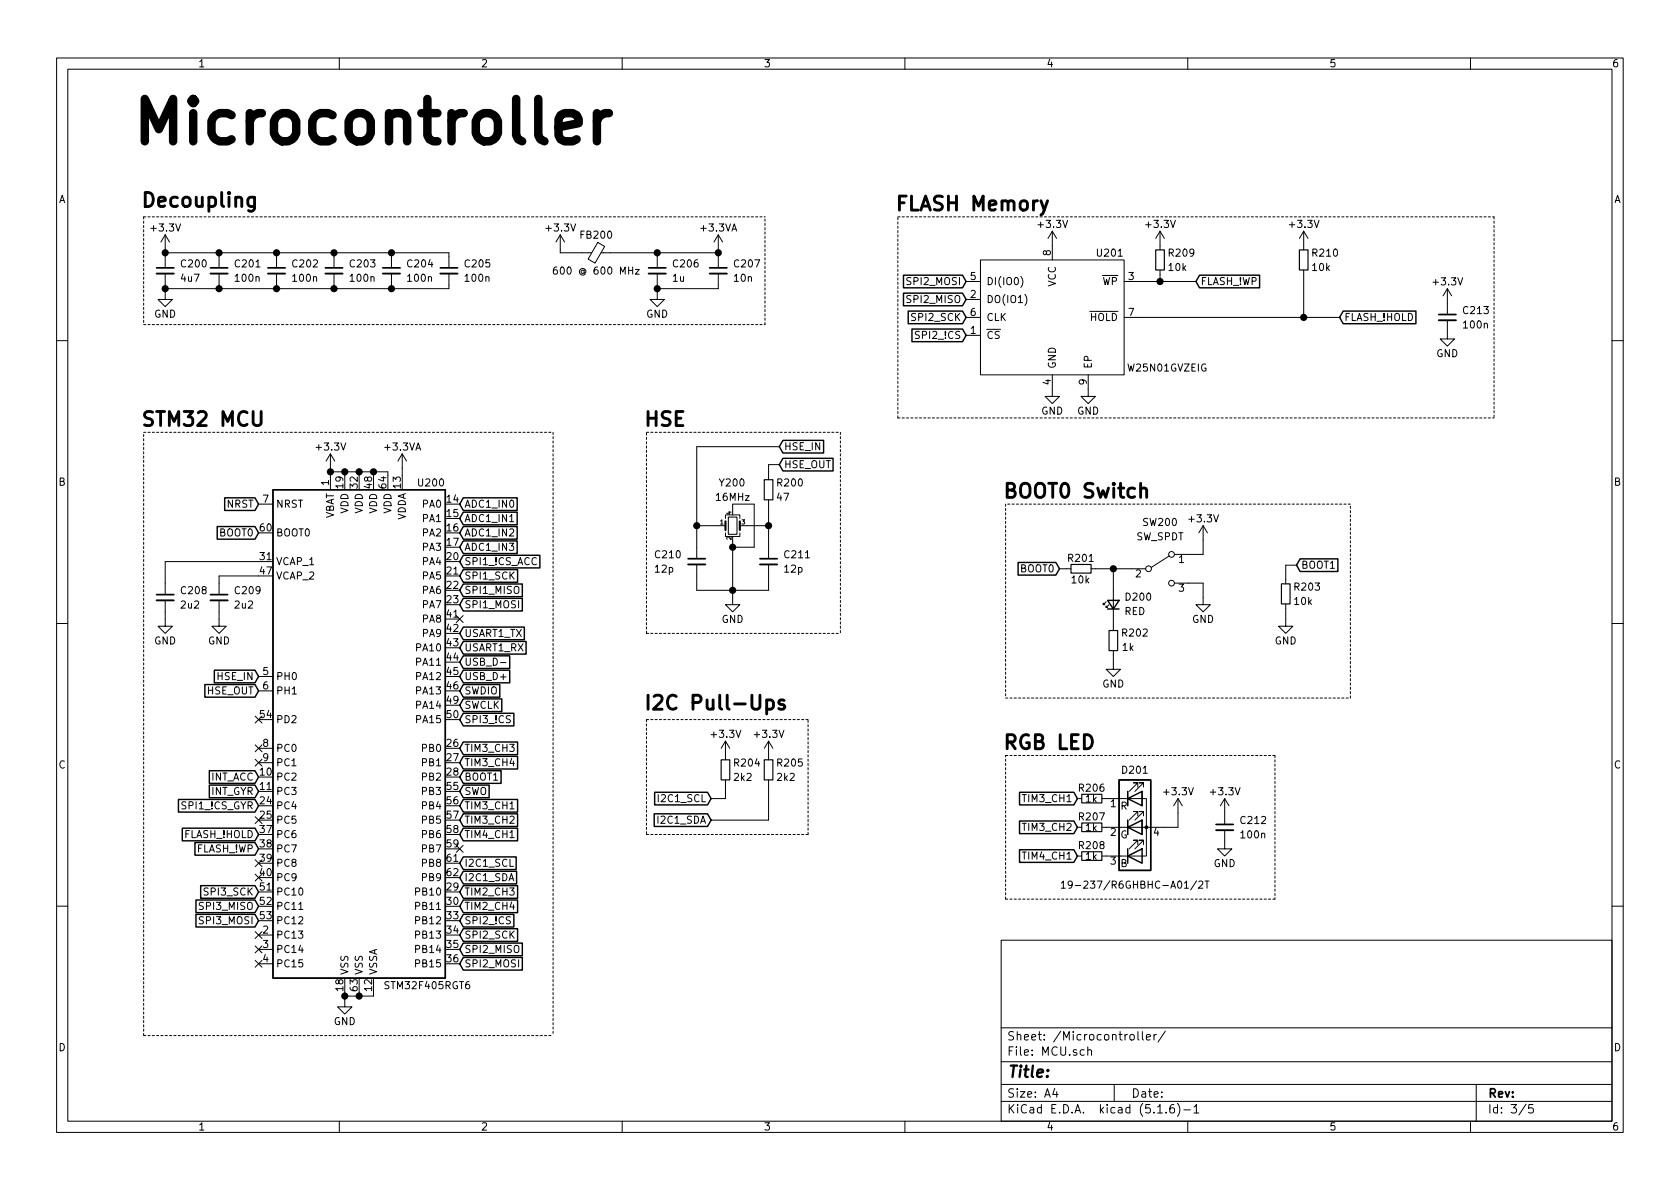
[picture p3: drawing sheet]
EESchema Schematic File Version 4
EELAYER 30 0
EELAYER END
$Descr A4 11693 8268
encoding utf-8
Sheet 3 5
Title ""
Date ""
Rev ""
Comp ""
Comment1 ""
Comment2 ""
Comment3 ""
Comment4 ""
$EndDescr
$Comp
L MCU_ST_STM32F4:STM32F405RGTx U?
U 1 1
P 2500 5100
AR Path="/5F88A5CF" Ref="U?"  Part="1" 
AR Path="/5F83BC83/5F88A5CF" Ref="U200"  Part="1" 
F 0 "U200" H 3000 6850 50  0000 C CNN
F 1 "STM32F405RGT6" H 2975 3350 50  0000 C CNN
F 2 "Package_QFP:LQFP-64_10x10mm_P0.5mm" H 1900 3400 50  0001 R CNN
F 3 "http://www.st.com/st-web-ui/static/active/en/resource/technical/document/datasheet/DM00037051.pdf" H 2500 5100 50  0001 C CNN
F 4 "C15742" H 2500 5100 50  0001 C CNN "LCSC Part #"
	1    2500 5100
	1    0    0    -1  
$EndComp
$Comp
L RBoard-rescue:W25N01GVZEIG-SchmillipKiCADLibrary U?
U 1 1
P 7325 2200
AR Path="/5F88A5D5" Ref="U?"  Part="1" 
AR Path="/5F83BC83/5F88A5D5" Ref="U201"  Part="1" 
F 0 "U201" H 7725 2650 50  0000 C CNN
F 1 "W25N01GVZEIG" H 8125 1850 50  0000 C CNN
F 2 "WinbondFlash:W25N01GVZEIG" H 7900 2725 50  0001 C CNN
F 3 "" H 7900 2725 50  0001 C CNN
F 4 "C88868" H 7325 2200 50  0001 C CNN "LCSC Part #"
	1    7325 2200
	1    0    0    -1  
$EndComp
$Comp
L power:+3.3V #PWR?
U 1 1
P 7325 1700
AR Path="/5F88A5DB" Ref="#PWR?"  Part="1" 
AR Path="/5F83BC83/5F88A5DB" Ref="#PWR027"  Part="1" 
F 0 "#PWR027" H 7325 1550 50  0001 C CNN
F 1 "+3.3V" H 7325 1850 50  0000 C CNN
F 2 "" H 7325 1700 50  0001 C CNN
F 3 "" H 7325 1700 50  0001 C CNN
	1    7325 1700
	1    0    0    -1  
$EndComp
$Comp
L power:GND #PWR?
U 1 1
P 7325 2700
AR Path="/5F88A5E1" Ref="#PWR?"  Part="1" 
AR Path="/5F83BC83/5F88A5E1" Ref="#PWR028"  Part="1" 
F 0 "#PWR028" H 7325 2450 50  0001 C CNN
F 1 "GND" H 7325 2550 50  0000 C CNN
F 2 "" H 7325 2700 50  0001 C CNN
F 3 "" H 7325 2700 50  0001 C CNN
	1    7325 2700
	1    0    0    -1  
$EndComp
Text GLabel 3200 6700 2    50   Input ~ 0
SPI2_MOSI
Text GLabel 3200 6600 2    50   Input ~ 0
SPI2_MISO
Text GLabel 3200 6500 2    50   Input ~ 0
SPI2_SCK
Text GLabel 3200 6400 2    50   Input ~ 0
SPI2_!CS
Text GLabel 6725 2325 0    50   Input ~ 0
SPI2_!CS
Text GLabel 6725 2200 0    50   Input ~ 0
SPI2_SCK
Text GLabel 6725 1950 0    50   Input ~ 0
SPI2_MOSI
Text GLabel 6725 2075 0    50   Input ~ 0
SPI2_MISO
$Comp
L Device:R_Small R?
U 1 1
P 8075 1800
AR Path="/5F88A5EF" Ref="R?"  Part="1" 
AR Path="/5F83BC83/5F88A5EF" Ref="R209"  Part="1" 
F 0 "R209" H 8125 1850 50  0000 L CNN
F 1 "10k" H 8125 1750 50  0000 L CNN
F 2 "Resistor_SMD:R_0402_1005Metric" H 8075 1800 50  0001 C CNN
F 3 "~" H 8075 1800 50  0001 C CNN
F 4 "C25744" H 8075 1800 50  0001 C CNN "LCSC Part #"
	1    8075 1800
	1    0    0    -1  
$EndComp
$Comp
L Device:R_Small R?
U 1 1
P 9075 1800
AR Path="/5F88A5F5" Ref="R?"  Part="1" 
AR Path="/5F83BC83/5F88A5F5" Ref="R210"  Part="1" 
F 0 "R210" H 9125 1850 50  0000 L CNN
F 1 "10k" H 9125 1750 50  0000 L CNN
F 2 "Resistor_SMD:R_0402_1005Metric" H 9075 1800 50  0001 C CNN
F 3 "~" H 9075 1800 50  0001 C CNN
F 4 "C25744" H 9075 1800 50  0001 C CNN "LCSC Part #"
	1    9075 1800
	1    0    0    -1  
$EndComp
Wire Wire Line
	7925 1950 8075 1950
Wire Wire Line
	8075 1950 8075 1900
$Comp
L power:+3.3V #PWR?
U 1 1
P 8075 1700
AR Path="/5F88A5FD" Ref="#PWR?"  Part="1" 
AR Path="/5F83BC83/5F88A5FD" Ref="#PWR030"  Part="1" 
F 0 "#PWR030" H 8075 1550 50  0001 C CNN
F 1 "+3.3V" H 8075 1850 50  0000 C CNN
F 2 "" H 8075 1700 50  0001 C CNN
F 3 "" H 8075 1700 50  0001 C CNN
	1    8075 1700
	1    0    0    -1  
$EndComp
$Comp
L power:+3.3V #PWR?
U 1 1
P 9075 1700
AR Path="/5F88A603" Ref="#PWR?"  Part="1" 
AR Path="/5F83BC83/5F88A603" Ref="#PWR034"  Part="1" 
F 0 "#PWR034" H 9075 1550 50  0001 C CNN
F 1 "+3.3V" H 9075 1850 50  0000 C CNN
F 2 "" H 9075 1700 50  0001 C CNN
F 3 "" H 9075 1700 50  0001 C CNN
	1    9075 1700
	1    0    0    -1  
$EndComp
Wire Wire Line
	9075 2200 9075 1900
Text GLabel 8325 1950 2    50   Input ~ 0
FLASH_!WP
Wire Wire Line
	8325 1950 8075 1950
Connection ~ 8075 1950
Wire Wire Line
	7925 2200 9075 2200
Text GLabel 9325 2200 2    50   Input ~ 0
FLASH_!HOLD
Wire Wire Line
	9325 2200 9075 2200
Connection ~ 9075 2200
Text GLabel 1800 5900 0    50   Input ~ 0
FLASH_!WP
Text GLabel 1800 5800 0    50   Input ~ 0
FLASH_!HOLD
$Comp
L Device:C_Small C?
U 1 1
P 10075 2200
AR Path="/5F88A613" Ref="C?"  Part="1" 
AR Path="/5F83BC83/5F88A613" Ref="C213"  Part="1" 
F 0 "C213" H 10175 2250 50  0000 L CNN
F 1 "100n" H 10175 2150 50  0000 L CNN
F 2 "Capacitor_SMD:C_0402_1005Metric" H 10075 2200 50  0001 C CNN
F 3 "~" H 10075 2200 50  0001 C CNN
F 4 "C1525" H 10075 2200 50  0001 C CNN "LCSC Part #"
	1    10075 2200
	1    0    0    -1  
$EndComp
$Comp
L power:+3.3V #PWR?
U 1 1
P 10075 2100
AR Path="/5F88A619" Ref="#PWR?"  Part="1" 
AR Path="/5F83BC83/5F88A619" Ref="#PWR036"  Part="1" 
F 0 "#PWR036" H 10075 1950 50  0001 C CNN
F 1 "+3.3V" H 10075 2250 50  0000 C CNN
F 2 "" H 10075 2100 50  0001 C CNN
F 3 "" H 10075 2100 50  0001 C CNN
	1    10075 2100
	1    0    0    -1  
$EndComp
$Comp
L power:GND #PWR?
U 1 1
P 10075 2300
AR Path="/5F88A61F" Ref="#PWR?"  Part="1" 
AR Path="/5F83BC83/5F88A61F" Ref="#PWR037"  Part="1" 
F 0 "#PWR037" H 10075 2050 50  0001 C CNN
F 1 "GND" H 10075 2150 50  0000 C CNN
F 2 "" H 10075 2300 50  0001 C CNN
F 3 "" H 10075 2300 50  0001 C CNN
	1    10075 2300
	1    0    0    -1  
$EndComp
$Comp
L power:GND #PWR?
U 1 1
P 2400 6950
AR Path="/5F88A625" Ref="#PWR?"  Part="1" 
AR Path="/5F83BC83/5F88A625" Ref="#PWR019"  Part="1" 
F 0 "#PWR019" H 2400 6700 50  0001 C CNN
F 1 "GND" H 2400 6800 50  0000 C CNN
F 2 "" H 2400 6950 50  0001 C CNN
F 3 "" H 2400 6950 50  0001 C CNN
	1    2400 6950
	1    0    0    -1  
$EndComp
Wire Wire Line
	2400 6950 2400 6925
Wire Wire Line
	2400 6925 2500 6925
Wire Wire Line
	2600 6925 2600 6900
Connection ~ 2400 6925
Wire Wire Line
	2400 6925 2400 6900
Wire Wire Line
	2500 6900 2500 6925
Connection ~ 2500 6925
Wire Wire Line
	2500 6925 2600 6925
$Comp
L power:+3.3V #PWR?
U 1 1
P 2300 3250
AR Path="/5F88A633" Ref="#PWR?"  Part="1" 
AR Path="/5F83BC83/5F88A633" Ref="#PWR018"  Part="1" 
F 0 "#PWR018" H 2300 3100 50  0001 C CNN
F 1 "+3.3V" H 2300 3400 50  0000 C CNN
F 2 "" H 2300 3250 50  0001 C CNN
F 3 "" H 2300 3250 50  0001 C CNN
	1    2300 3250
	1    0    0    -1  
$EndComp
Wire Wire Line
	2300 3250 2300 3275
Wire Wire Line
	2300 3275 2400 3275
Wire Wire Line
	2700 3275 2700 3300
Connection ~ 2300 3275
Wire Wire Line
	2300 3275 2300 3300
Wire Wire Line
	2600 3300 2600 3275
Connection ~ 2600 3275
Wire Wire Line
	2600 3275 2700 3275
Wire Wire Line
	2500 3300 2500 3275
Connection ~ 2500 3275
Wire Wire Line
	2500 3275 2600 3275
Wire Wire Line
	2400 3300 2400 3275
Connection ~ 2400 3275
Wire Wire Line
	2400 3275 2500 3275
$Comp
L power:+3.3VA #PWR?
U 1 1
P 2800 3250
AR Path="/5F88A647" Ref="#PWR?"  Part="1" 
AR Path="/5F83BC83/5F88A647" Ref="#PWR020"  Part="1" 
F 0 "#PWR020" H 2800 3100 50  0001 C CNN
F 1 "+3.3VA" H 2800 3400 50  0000 C CNN
F 2 "" H 2800 3250 50  0001 C CNN
F 3 "" H 2800 3250 50  0001 C CNN
	1    2800 3250
	1    0    0    -1  
$EndComp
Wire Wire Line
	2800 3250 2800 3300
$Comp
L Device:C_Small C?
U 1 1
P 1525 4150
AR Path="/5F88A64E" Ref="C?"  Part="1" 
AR Path="/5F83BC83/5F88A64E" Ref="C209"  Part="1" 
F 0 "C209" H 1625 4200 50  0000 L CNN
F 1 "2u2" H 1625 4100 50  0000 L CNN
F 2 "Capacitor_SMD:C_0603_1608Metric" H 1525 4150 50  0001 C CNN
F 3 "~" H 1525 4150 50  0001 C CNN
F 4 "C23630" H 1525 4150 50  0001 C CNN "LCSC Part #"
	1    1525 4150
	1    0    0    -1  
$EndComp
$Comp
L Device:C_Small C?
U 1 1
P 1150 4150
AR Path="/5F88A654" Ref="C?"  Part="1" 
AR Path="/5F83BC83/5F88A654" Ref="C208"  Part="1" 
F 0 "C208" H 1250 4200 50  0000 L CNN
F 1 "2u2" H 1250 4100 50  0000 L CNN
F 2 "Capacitor_SMD:C_0603_1608Metric" H 1150 4150 50  0001 C CNN
F 3 "~" H 1150 4150 50  0001 C CNN
F 4 "C23630" H 1150 4150 50  0001 C CNN "LCSC Part #"
	1    1150 4150
	1    0    0    -1  
$EndComp
Wire Wire Line
	1525 4050 1525 4000
Wire Wire Line
	1525 4000 1800 4000
Wire Wire Line
	1800 3900 1150 3900
Wire Wire Line
	1150 3900 1150 4050
$Comp
L power:GND #PWR?
U 1 1
P 1525 4300
AR Path="/5F88A65E" Ref="#PWR?"  Part="1" 
AR Path="/5F83BC83/5F88A65E" Ref="#PWR017"  Part="1" 
F 0 "#PWR017" H 1525 4050 50  0001 C CNN
F 1 "GND" H 1525 4150 50  0000 C CNN
F 2 "" H 1525 4300 50  0001 C CNN
F 3 "" H 1525 4300 50  0001 C CNN
	1    1525 4300
	1    0    0    -1  
$EndComp
Wire Wire Line
	1525 4300 1525 4250
$Comp
L power:GND #PWR?
U 1 1
P 1150 4300
AR Path="/5F88A665" Ref="#PWR?"  Part="1" 
AR Path="/5F83BC83/5F88A665" Ref="#PWR016"  Part="1" 
F 0 "#PWR016" H 1150 4050 50  0001 C CNN
F 1 "GND" H 1150 4150 50  0000 C CNN
F 2 "" H 1150 4300 50  0001 C CNN
F 3 "" H 1150 4300 50  0001 C CNN
	1    1150 4300
	1    0    0    -1  
$EndComp
Wire Wire Line
	1150 4300 1150 4250
Text GLabel 1800 3700 0    50   Input ~ 0
BOOT0
Text GLabel 1800 3500 0    50   Input ~ 0
NRST
Text GLabel 1800 4700 0    50   Input ~ 0
HSE_IN
Text GLabel 1800 4800 0    50   Input ~ 0
HSE_OUT
$Comp
L Device:C_Small C?
U 1 1
P 1150 1875
AR Path="/5F88A670" Ref="C?"  Part="1" 
AR Path="/5F83BC83/5F88A670" Ref="C200"  Part="1" 
F 0 "C200" H 1250 1925 50  0000 L CNN
F 1 "4u7" H 1250 1825 50  0000 L CNN
F 2 "Capacitor_SMD:C_0603_1608Metric" H 1150 1875 50  0001 C CNN
F 3 "~" H 1150 1875 50  0001 C CNN
F 4 "C19666" H 1150 1875 50  0001 C CNN "LCSC Part #"
	1    1150 1875
	1    0    0    -1  
$EndComp
$Comp
L Device:C_Small C?
U 1 1
P 1525 1875
AR Path="/5F88A676" Ref="C?"  Part="1" 
AR Path="/5F83BC83/5F88A676" Ref="C201"  Part="1" 
F 0 "C201" H 1625 1925 50  0000 L CNN
F 1 "100n" H 1625 1825 50  0000 L CNN
F 2 "Capacitor_SMD:C_0402_1005Metric" H 1525 1875 50  0001 C CNN
F 3 "~" H 1525 1875 50  0001 C CNN
F 4 "C1525" H 1525 1875 50  0001 C CNN "LCSC Part #"
	1    1525 1875
	1    0    0    -1  
$EndComp
$Comp
L Device:C_Small C?
U 1 1
P 1925 1875
AR Path="/5F88A67C" Ref="C?"  Part="1" 
AR Path="/5F83BC83/5F88A67C" Ref="C202"  Part="1" 
F 0 "C202" H 2025 1925 50  0000 L CNN
F 1 "100n" H 2025 1825 50  0000 L CNN
F 2 "Capacitor_SMD:C_0402_1005Metric" H 1925 1875 50  0001 C CNN
F 3 "~" H 1925 1875 50  0001 C CNN
F 4 "C1525" H 1925 1875 50  0001 C CNN "LCSC Part #"
	1    1925 1875
	1    0    0    -1  
$EndComp
$Comp
L Device:C_Small C?
U 1 1
P 2325 1875
AR Path="/5F88A682" Ref="C?"  Part="1" 
AR Path="/5F83BC83/5F88A682" Ref="C203"  Part="1" 
F 0 "C203" H 2425 1925 50  0000 L CNN
F 1 "100n" H 2425 1825 50  0000 L CNN
F 2 "Capacitor_SMD:C_0402_1005Metric" H 2325 1875 50  0001 C CNN
F 3 "~" H 2325 1875 50  0001 C CNN
F 4 "C1525" H 2325 1875 50  0001 C CNN "LCSC Part #"
	1    2325 1875
	1    0    0    -1  
$EndComp
$Comp
L Device:C_Small C?
U 1 1
P 2725 1875
AR Path="/5F88A688" Ref="C?"  Part="1" 
AR Path="/5F83BC83/5F88A688" Ref="C204"  Part="1" 
F 0 "C204" H 2825 1925 50  0000 L CNN
F 1 "100n" H 2825 1825 50  0000 L CNN
F 2 "Capacitor_SMD:C_0402_1005Metric" H 2725 1875 50  0001 C CNN
F 3 "~" H 2725 1875 50  0001 C CNN
F 4 "C1525" H 2725 1875 50  0001 C CNN "LCSC Part #"
	1    2725 1875
	1    0    0    -1  
$EndComp
$Comp
L Device:C_Small C?
U 1 1
P 3125 1875
AR Path="/5F88A68E" Ref="C?"  Part="1" 
AR Path="/5F83BC83/5F88A68E" Ref="C205"  Part="1" 
F 0 "C205" H 3225 1925 50  0000 L CNN
F 1 "100n" H 3225 1825 50  0000 L CNN
F 2 "Capacitor_SMD:C_0402_1005Metric" H 3125 1875 50  0001 C CNN
F 3 "~" H 3125 1875 50  0001 C CNN
F 4 "C1525" H 3125 1875 50  0001 C CNN "LCSC Part #"
	1    3125 1875
	1    0    0    -1  
$EndComp
$Comp
L power:+3.3V #PWR?
U 1 1
P 1150 1725
AR Path="/5F88A694" Ref="#PWR?"  Part="1" 
AR Path="/5F83BC83/5F88A694" Ref="#PWR014"  Part="1" 
F 0 "#PWR014" H 1150 1575 50  0001 C CNN
F 1 "+3.3V" H 1150 1875 50  0000 C CNN
F 2 "" H 1150 1725 50  0001 C CNN
F 3 "" H 1150 1725 50  0001 C CNN
	1    1150 1725
	1    0    0    -1  
$EndComp
Wire Wire Line
	1150 1725 1150 1750
Wire Wire Line
	1150 1750 1525 1750
Wire Wire Line
	3125 1750 3125 1775
Connection ~ 1150 1750
Wire Wire Line
	1150 1750 1150 1775
Wire Wire Line
	2725 1775 2725 1750
Connection ~ 2725 1750
Wire Wire Line
	2725 1750 3125 1750
Wire Wire Line
	2325 1775 2325 1750
Connection ~ 2325 1750
Wire Wire Line
	2325 1750 2725 1750
Wire Wire Line
	1925 1775 1925 1750
Connection ~ 1925 1750
Wire Wire Line
	1925 1750 2325 1750
Wire Wire Line
	1525 1775 1525 1750
Connection ~ 1525 1750
Wire Wire Line
	1525 1750 1925 1750
$Comp
L power:GND #PWR?
U 1 1
P 1150 2025
AR Path="/5F88A6AB" Ref="#PWR?"  Part="1" 
AR Path="/5F83BC83/5F88A6AB" Ref="#PWR015"  Part="1" 
F 0 "#PWR015" H 1150 1775 50  0001 C CNN
F 1 "GND" H 1150 1875 50  0000 C CNN
F 2 "" H 1150 2025 50  0001 C CNN
F 3 "" H 1150 2025 50  0001 C CNN
	1    1150 2025
	1    0    0    -1  
$EndComp
Wire Wire Line
	1150 2025 1150 2000
Wire Wire Line
	1150 2000 1525 2000
Wire Wire Line
	3125 2000 3125 1975
Connection ~ 1150 2000
Wire Wire Line
	1150 2000 1150 1975
Wire Wire Line
	2725 1975 2725 2000
Connection ~ 2725 2000
Wire Wire Line
	2725 2000 3125 2000
Wire Wire Line
	2325 1975 2325 2000
Connection ~ 2325 2000
Wire Wire Line
	2325 2000 2725 2000
Wire Wire Line
	1925 1975 1925 2000
Connection ~ 1925 2000
Wire Wire Line
	1925 2000 2325 2000
Wire Wire Line
	1525 1975 1525 2000
Connection ~ 1525 2000
Wire Wire Line
	1525 2000 1925 2000
$Comp
L Device:Ferrite_Bead_Small FB?
U 1 1
P 4150 1750
AR Path="/5F88A6C2" Ref="FB?"  Part="1" 
AR Path="/5F83BC83/5F88A6C2" Ref="FB200"  Part="1" 
F 0 "FB200" V 4025 1750 50  0000 C CNN
F 1 "600 @ 600 MHz" V 4275 1750 50  0000 C CNN
F 2 "Inductor_SMD:L_0805_2012Metric" V 4080 1750 50  0001 C CNN
F 3 "~" H 4150 1750 50  0001 C CNN
F 4 "C1017" H 4150 1750 50  0001 C CNN "LCSC Part #"
	1    4150 1750
	0    1    1    0   
$EndComp
$Comp
L power:+3.3V #PWR?
U 1 1
P 3900 1725
AR Path="/5F88A6C8" Ref="#PWR?"  Part="1" 
AR Path="/5F83BC83/5F88A6C8" Ref="#PWR021"  Part="1" 
F 0 "#PWR021" H 3900 1575 50  0001 C CNN
F 1 "+3.3V" H 3900 1875 50  0000 C CNN
F 2 "" H 3900 1725 50  0001 C CNN
F 3 "" H 3900 1725 50  0001 C CNN
	1    3900 1725
	1    0    0    -1  
$EndComp
Wire Wire Line
	3900 1725 3900 1750
Wire Wire Line
	3900 1750 4050 1750
$Comp
L Device:C_Small C?
U 1 1
P 4575 1875
AR Path="/5F88A6D0" Ref="C?"  Part="1" 
AR Path="/5F83BC83/5F88A6D0" Ref="C206"  Part="1" 
F 0 "C206" H 4675 1925 50  0000 L CNN
F 1 "1u" H 4675 1825 50  0000 L CNN
F 2 "Capacitor_SMD:C_0402_1005Metric" H 4575 1875 50  0001 C CNN
F 3 "~" H 4575 1875 50  0001 C CNN
F 4 "C52923" H 4575 1875 50  0001 C CNN "LCSC Part #"
	1    4575 1875
	1    0    0    -1  
$EndComp
Wire Wire Line
	4575 1775 4575 1750
Wire Wire Line
	4575 1750 4250 1750
$Comp
L Device:C_Small C?
U 1 1
P 5000 1875
AR Path="/5F88A6D8" Ref="C?"  Part="1" 
AR Path="/5F83BC83/5F88A6D8" Ref="C207"  Part="1" 
F 0 "C207" H 5100 1925 50  0000 L CNN
F 1 "10n" H 5100 1825 50  0000 L CNN
F 2 "Capacitor_SMD:C_0402_1005Metric" H 5000 1875 50  0001 C CNN
F 3 "~" H 5000 1875 50  0001 C CNN
F 4 "C15195" H 5000 1875 50  0001 C CNN "LCSC Part #"
	1    5000 1875
	1    0    0    -1  
$EndComp
Wire Wire Line
	5000 1775 5000 1750
$Comp
L power:GND #PWR?
U 1 1
P 4575 2025
AR Path="/5F88A6E1" Ref="#PWR?"  Part="1" 
AR Path="/5F83BC83/5F88A6E1" Ref="#PWR022"  Part="1" 
F 0 "#PWR022" H 4575 1775 50  0001 C CNN
F 1 "GND" H 4575 1875 50  0000 C CNN
F 2 "" H 4575 2025 50  0001 C CNN
F 3 "" H 4575 2025 50  0001 C CNN
	1    4575 2025
	1    0    0    -1  
$EndComp
Wire Wire Line
	5000 2000 5000 1975
$Comp
L Device:Crystal_GND24_Small Y?
U 1 1
P 5100 3650
AR Path="/5F88A6EC" Ref="Y?"  Part="1" 
AR Path="/5F83BC83/5F88A6EC" Ref="Y200"  Part="1" 
F 0 "Y200" H 5000 3950 50  0000 L CNN
F 1 "16MHz" H 4975 3850 50  0000 L CNN
F 2 "Crystal:Crystal_SMD_3225-4Pin_3.2x2.5mm" H 5100 3650 50  0001 C CNN
F 3 "~" H 5100 3650 50  0001 C CNN
F 4 "C13738" H 5100 3650 50  0001 C CNN "LCSC Part #"
	1    5100 3650
	1    0    0    -1  
$EndComp
$Comp
L Device:R_Small R?
U 1 1
P 5350 3400
AR Path="/5F88A6F2" Ref="R?"  Part="1" 
AR Path="/5F83BC83/5F88A6F2" Ref="R200"  Part="1" 
F 0 "R200" H 5400 3450 50  0000 L CNN
F 1 "47" H 5400 3350 50  0000 L CNN
F 2 "Resistor_SMD:R_0402_1005Metric" H 5350 3400 50  0001 C CNN
F 3 "~" H 5350 3400 50  0001 C CNN
F 4 "C25118" H 5350 3400 50  0001 C CNN "LCSC Part #"
	1    5350 3400
	1    0    0    -1  
$EndComp
Wire Wire Line
	5350 3500 5350 3650
Wire Wire Line
	5350 3650 5200 3650
$Comp
L Device:C_Small C?
U 1 1
P 5350 3900
AR Path="/5F88A6FA" Ref="C?"  Part="1" 
AR Path="/5F83BC83/5F88A6FA" Ref="C211"  Part="1" 
F 0 "C211" H 5450 3950 50  0000 L CNN
F 1 "12p" H 5450 3850 50  0000 L CNN
F 2 "Capacitor_SMD:C_0402_1005Metric" H 5350 3900 50  0001 C CNN
F 3 "~" H 5350 3900 50  0001 C CNN
F 4 "C1547" H 5350 3900 50  0001 C CNN "LCSC Part #"
	1    5350 3900
	1    0    0    -1  
$EndComp
$Comp
L Device:C_Small C?
U 1 1
P 4850 3900
AR Path="/5F88A700" Ref="C?"  Part="1" 
AR Path="/5F83BC83/5F88A700" Ref="C210"  Part="1" 
F 0 "C210" H 4550 3950 50  0000 L CNN
F 1 "12p" H 4550 3850 50  0000 L CNN
F 2 "Capacitor_SMD:C_0402_1005Metric" H 4850 3900 50  0001 C CNN
F 3 "~" H 4850 3900 50  0001 C CNN
F 4 "C1547" H 4850 3900 50  0001 C CNN "LCSC Part #"
	1    4850 3900
	1    0    0    -1  
$EndComp
Wire Wire Line
	4850 3800 4850 3650
Wire Wire Line
	4850 3650 5000 3650
$Comp
L power:GND #PWR?
U 1 1
P 5100 4150
AR Path="/5F88A708" Ref="#PWR?"  Part="1" 
AR Path="/5F83BC83/5F88A708" Ref="#PWR024"  Part="1" 
F 0 "#PWR024" H 5100 3900 50  0001 C CNN
F 1 "GND" H 5100 4000 50  0000 C CNN
F 2 "" H 5100 4150 50  0001 C CNN
F 3 "" H 5100 4150 50  0001 C CNN
	1    5100 4150
	1    0    0    -1  
$EndComp
Wire Wire Line
	5100 4150 5100 4100
Wire Wire Line
	5100 4100 4850 4100
Wire Wire Line
	4850 4100 4850 4000
Wire Wire Line
	5100 4100 5350 4100
Wire Wire Line
	5350 4100 5350 4000
Connection ~ 5100 4100
Wire Wire Line
	5100 3550 5100 3500
Wire Wire Line
	5250 3500 5250 3800
Wire Wire Line
	5250 3800 5100 3800
Wire Wire Line
	5100 3800 5100 3750
Wire Wire Line
	5100 3500 5250 3500
Wire Wire Line
	5100 3800 5100 4100
Connection ~ 5100 3800
Wire Wire Line
	5350 3800 5350 3650
Connection ~ 5350 3650
Text GLabel 5425 3100 2    50   Input ~ 0
HSE_IN
Wire Wire Line
	4850 3100 4850 3650
Connection ~ 4850 3650
Text GLabel 5425 3225 2    50   Input ~ 0
HSE_OUT
Wire Wire Line
	5425 3225 5350 3225
Wire Wire Line
	5350 3225 5350 3300
Wire Wire Line
	4850 3100 5425 3100
Text GLabel 3200 4800 2    50   Input ~ 0
SWDIO
Text GLabel 3200 4900 2    50   Input ~ 0
SWCLK
Text GLabel 3200 5500 2    50   Input ~ 0
SWO
Text GLabel 1800 6400 0    50   Input ~ 0
SPI3_MOSI
Text GLabel 1800 6300 0    50   Input ~ 0
SPI3_MISO
Text GLabel 1800 6200 0    50   Input ~ 0
SPI3_SCK
Text GLabel 3200 4000 2    50   Input ~ 0
SPI1_SCK
Text GLabel 3200 4100 2    50   Input ~ 0
SPI1_MISO
Text GLabel 3200 4200 2    50   Input ~ 0
SPI1_MOSI
Text GLabel 3200 3900 2    50   Input ~ 0
SPI1_!CS_ACC
Text GLabel 3200 5000 2    50   Input ~ 0
SPI3_!CS
Text GLabel 3200 4700 2    50   Input ~ 0
USB_D+
Text GLabel 3200 4600 2    50   Input ~ 0
USB_D-
$Comp
L power:+3.3VA #PWR?
U 1 1
P 5000 1725
AR Path="/5F88A731" Ref="#PWR?"  Part="1" 
AR Path="/5F83BC83/5F88A731" Ref="#PWR023"  Part="1" 
F 0 "#PWR023" H 5000 1575 50  0001 C CNN
F 1 "+3.3VA" H 5000 1875 50  0000 C CNN
F 2 "" H 5000 1725 50  0001 C CNN
F 3 "" H 5000 1725 50  0001 C CNN
	1    5000 1725
	1    0    0    -1  
$EndComp
Wire Wire Line
	5000 1725 5000 1750
Connection ~ 5000 1750
Wire Notes Line
	6250 2900 6250 1500
Wire Notes Line
	6250 1500 10400 1500
Wire Notes Line
	10400 1500 10400 2900
Wire Notes Line
	6250 2900 10400 2900
Text GLabel 3200 3500 2    50   Input ~ 0
ADC1_IN0
Text GLabel 3200 3600 2    50   Input ~ 0
ADC1_IN1
Text GLabel 3200 3700 2    50   Input ~ 0
ADC1_IN2
Text GLabel 3200 3800 2    50   Input ~ 0
ADC1_IN3
Text GLabel 3200 4400 2    50   Input ~ 0
USART1_TX
Text GLabel 3200 4500 2    50   Input ~ 0
USART1_RX
Text GLabel 3200 6100 2    50   Input ~ 0
I2C1_SDA
Text GLabel 3200 6000 2    50   Input ~ 0
I2C1_SCL
$Comp
L Device:R_Small R?
U 1 1
P 8950 4125
AR Path="/5F88A745" Ref="R?"  Part="1" 
AR Path="/5F83BC83/5F88A745" Ref="R203"  Part="1" 
F 0 "R203" H 9000 4175 50  0000 L CNN
F 1 "10k" H 9000 4075 50  0000 L CNN
F 2 "Resistor_SMD:R_0402_1005Metric" H 8950 4125 50  0001 C CNN
F 3 "~" H 8950 4125 50  0001 C CNN
F 4 "C25744" H 8950 4125 50  0001 C CNN "LCSC Part #"
	1    8950 4125
	1    0    0    -1  
$EndComp
Text GLabel 3200 5400 2    50   Input ~ 0
BOOT1
Text GLabel 9025 3925 2    50   Input ~ 0
BOOT1
Wire Wire Line
	9025 3925 8950 3925
$Comp
L power:GND #PWR?
U 1 1
P 8950 4300
AR Path="/5F88A74E" Ref="#PWR?"  Part="1" 
AR Path="/5F83BC83/5F88A74E" Ref="#PWR035"  Part="1" 
F 0 "#PWR035" H 8950 4050 50  0001 C CNN
F 1 "GND" H 8950 4150 50  0000 C CNN
F 2 "" H 8950 4300 50  0001 C CNN
F 3 "" H 8950 4300 50  0001 C CNN
	1    8950 4300
	1    0    0    -1  
$EndComp
Wire Wire Line
	8950 4300 8950 4225
Wire Wire Line
	8950 3925 8950 4025
$Comp
L Switch:SW_SPDT SW?
U 1 1
P 8075 3950
AR Path="/5F88A756" Ref="SW?"  Part="1" 
AR Path="/5F83BC83/5F88A756" Ref="SW200"  Part="1" 
F 0 "SW200" H 8075 4275 50  0000 C CNN
F 1 "SW_SPDT" H 8075 4175 50  0000 C CNN
F 2 "Button_Switch_SMD:SW_SPDT_PCM12" H 8075 3950 50  0001 C CNN
F 3 "~" H 8075 3950 50  0001 C CNN
	1    8075 3950
	1    0    0    -1  
$EndComp
$Comp
L Device:R_Small R?
U 1 1
P 7525 3950
AR Path="/5F88A75C" Ref="R?"  Part="1" 
AR Path="/5F83BC83/5F88A75C" Ref="R201"  Part="1" 
F 0 "R201" V 7450 3850 50  0000 L CNN
F 1 "10k" V 7600 3875 50  0000 L CNN
F 2 "Resistor_SMD:R_0402_1005Metric" H 7525 3950 50  0001 C CNN
F 3 "~" H 7525 3950 50  0001 C CNN
F 4 "C25744" H 7525 3950 50  0001 C CNN "LCSC Part #"
	1    7525 3950
	0    1    1    0   
$EndComp
$Comp
L power:GND #PWR?
U 1 1
P 8375 4150
AR Path="/5F88A762" Ref="#PWR?"  Part="1" 
AR Path="/5F83BC83/5F88A762" Ref="#PWR032"  Part="1" 
F 0 "#PWR032" H 8375 3900 50  0001 C CNN
F 1 "GND" H 8375 4000 50  0000 C CNN
F 2 "" H 8375 4150 50  0001 C CNN
F 3 "" H 8375 4150 50  0001 C CNN
	1    8375 4150
	1    0    0    -1  
$EndComp
$Comp
L power:+3.3V #PWR?
U 1 1
P 8375 3750
AR Path="/5F88A768" Ref="#PWR?"  Part="1" 
AR Path="/5F83BC83/5F88A768" Ref="#PWR031"  Part="1" 
F 0 "#PWR031" H 8375 3600 50  0001 C CNN
F 1 "+3.3V" H 8375 3900 50  0000 C CNN
F 2 "" H 8375 3750 50  0001 C CNN
F 3 "" H 8375 3750 50  0001 C CNN
	1    8375 3750
	1    0    0    -1  
$EndComp
Wire Wire Line
	8275 3850 8375 3850
Wire Wire Line
	8375 3850 8375 3750
Wire Wire Line
	8375 4050 8275 4050
Wire Wire Line
	8375 4050 8375 4150
Text GLabel 7375 3950 0    50   Input ~ 0
BOOT0
Wire Wire Line
	7375 3950 7425 3950
$Comp
L Device:LED_Small D?
U 1 1
P 7750 4200
AR Path="/5F88A774" Ref="D?"  Part="1" 
AR Path="/5F83BC83/5F88A774" Ref="D200"  Part="1" 
F 0 "D200" V 7800 4125 50  0000 R CNN
F 1 "RED" V 7700 4125 50  0000 R CNN
F 2 "LED_SMD:LED_0603_1608Metric" V 7750 4200 50  0001 C CNN
F 3 "~" V 7750 4200 50  0001 C CNN
F 4 "C2286" H 7750 4200 50  0001 C CNN "LCSC Part #"
	1    7750 4200
	0    -1   -1   0   
$EndComp
Wire Wire Line
	7750 4100 7750 3950
Wire Wire Line
	7875 3950 7750 3950
Connection ~ 7750 3950
Wire Wire Line
	7625 3950 7750 3950
$Comp
L Device:R_Small R?
U 1 1
P 7750 4450
AR Path="/5F88A77E" Ref="R?"  Part="1" 
AR Path="/5F83BC83/5F88A77E" Ref="R202"  Part="1" 
F 0 "R202" H 7500 4400 50  0000 L CNN
F 1 "1k" H 7600 4500 50  0000 L CNN
F 2 "Resistor_SMD:R_0603_1608Metric" H 7750 4450 50  0001 C CNN
F 3 "~" H 7750 4450 50  0001 C CNN
F 4 "C21190" H 7750 4450 50  0001 C CNN "LCSC Part #"
	1    7750 4450
	-1   0    0    1   
$EndComp
Wire Wire Line
	7750 4350 7750 4300
$Comp
L power:GND #PWR?
U 1 1
P 7750 4600
AR Path="/5F88A785" Ref="#PWR?"  Part="1" 
AR Path="/5F83BC83/5F88A785" Ref="#PWR029"  Part="1" 
F 0 "#PWR029" H 7750 4350 50  0001 C CNN
F 1 "GND" H 7750 4450 50  0000 C CNN
F 2 "" H 7750 4600 50  0001 C CNN
F 3 "" H 7750 4600 50  0001 C CNN
	1    7750 4600
	1    0    0    -1  
$EndComp
Wire Wire Line
	7750 4600 7750 4550
Text GLabel 3200 5200 2    50   Input ~ 0
TIM3_CH3
Text GLabel 3200 5300 2    50   Input ~ 0
TIM3_CH4
Text GLabel 3200 6200 2    50   Input ~ 0
TIM2_CH3
Text GLabel 3200 6300 2    50   Input ~ 0
TIM2_CH4
Text GLabel 1800 5600 0    50   Input ~ 0
SPI1_!CS_GYR
Text GLabel 1800 5400 0    50   Input ~ 0
INT_ACC
Text GLabel 1800 5500 0    50   Input ~ 0
INT_GYR
Text GLabel 3200 5800 2    50   Input ~ 0
TIM4_CH1
Text GLabel 3200 5700 2    50   Input ~ 0
TIM3_CH2
Text GLabel 3200 5600 2    50   Input ~ 0
TIM3_CH1
NoConn ~ 3200 5900
NoConn ~ 1800 5000
NoConn ~ 1800 5200
NoConn ~ 1800 5300
NoConn ~ 1800 5700
NoConn ~ 1800 6000
NoConn ~ 1800 6100
NoConn ~ 3200 4300
NoConn ~ 1800 6500
NoConn ~ 1800 6600
NoConn ~ 1800 6700
Text GLabel 7500 5950 0    50   Input ~ 0
TIM4_CH1
Text GLabel 7500 5750 0    50   Input ~ 0
TIM3_CH2
$Comp
L Device:LED_RGBA D?
U 1 1
P 7900 5750
AR Path="/5F88A7A4" Ref="D?"  Part="1" 
AR Path="/5F83BC83/5F88A7A4" Ref="D201"  Part="1" 
F 0 "D201" H 7900 6150 50  0000 C CNN
F 1 "19-237/R6GHBHC-A01/2T" H 7900 5350 50  0000 C CNN
F 2 "RGB_LED:19-237-R6GHBHC-A01-2T" H 7900 5700 50  0001 C CNN
F 3 "~" H 7900 5700 50  0001 C CNN
F 4 "C60105" H 7900 5750 50  0001 C CNN "LCSC Part #"
	1    7900 5750
	1    0    0    -1  
$EndComp
$Comp
L power:+3.3V #PWR?
U 1 1
P 8200 5650
AR Path="/5F88A7AA" Ref="#PWR?"  Part="1" 
AR Path="/5F83BC83/5F88A7AA" Ref="#PWR033"  Part="1" 
F 0 "#PWR033" H 8200 5500 50  0001 C CNN
F 1 "+3.3V" H 8200 5800 50  0000 C CNN
F 2 "" H 8200 5650 50  0001 C CNN
F 3 "" H 8200 5650 50  0001 C CNN
	1    8200 5650
	1    0    0    -1  
$EndComp
Wire Wire Line
	8200 5650 8200 5750
Wire Wire Line
	8200 5750 8100 5750
$Comp
L Device:R_Small R?
U 1 1
P 7600 5550
AR Path="/5F88A7B2" Ref="R?"  Part="1" 
AR Path="/5F83BC83/5F88A7B2" Ref="R206"  Part="1" 
F 0 "R206" V 7525 5450 50  0000 L CNN
F 1 "1k" V 7600 5500 50  0000 L CNN
F 2 "Resistor_SMD:R_0402_1005Metric" H 7600 5550 50  0001 C CNN
F 3 "~" H 7600 5550 50  0001 C CNN
F 4 "C11702" H 7600 5550 50  0001 C CNN "LCSC Part #"
	1    7600 5550
	0    1    1    0   
$EndComp
$Comp
L Device:R_Small R?
U 1 1
P 7600 5750
AR Path="/5F88A7B8" Ref="R?"  Part="1" 
AR Path="/5F83BC83/5F88A7B8" Ref="R207"  Part="1" 
F 0 "R207" V 7525 5650 50  0000 L CNN
F 1 "1k" V 7600 5700 50  0000 L CNN
F 2 "Resistor_SMD:R_0402_1005Metric" H 7600 5750 50  0001 C CNN
F 3 "~" H 7600 5750 50  0001 C CNN
F 4 "C11702" H 7600 5750 50  0001 C CNN "LCSC Part #"
	1    7600 5750
	0    1    1    0   
$EndComp
$Comp
L Device:R_Small R?
U 1 1
P 7600 5950
AR Path="/5F88A7BE" Ref="R?"  Part="1" 
AR Path="/5F83BC83/5F88A7BE" Ref="R208"  Part="1" 
F 0 "R208" V 7525 5850 50  0000 L CNN
F 1 "1k" V 7600 5900 50  0000 L CNN
F 2 "Resistor_SMD:R_0402_1005Metric" H 7600 5950 50  0001 C CNN
F 3 "~" H 7600 5950 50  0001 C CNN
F 4 "C11702" H 7600 5950 50  0001 C CNN "LCSC Part #"
	1    7600 5950
	0    1    1    0   
$EndComp
Text GLabel 7500 5550 0    50   Input ~ 0
TIM3_CH1
Wire Notes Line
	7000 6250 7000 5250
Wire Notes Line
	7000 4850 9400 4850
Wire Notes Line
	9400 4850 9400 3500
Wire Notes Line
	9400 3500 7000 3500
Wire Notes Line
	7000 3500 7000 4850
Wire Notes Line
	1000 1500 1000 2250
Wire Notes Line
	5325 2250 5325 1500
Wire Notes Line
	1000 7200 1000 3000
Wire Notes Line
	1000 3000 3850 3000
Wire Notes Line
	3850 3000 3850 7200
Wire Notes Line
	1000 7200 3850 7200
Wire Notes Line
	4500 4400 4500 3000
Wire Notes Line
	5850 3000 5850 4400
$Comp
L Device:R_Small R?
U 1 1
P 5050 5350
AR Path="/5FA0C180" Ref="R?"  Part="1" 
AR Path="/5F83BC83/5FA0C180" Ref="R204"  Part="1" 
F 0 "R204" H 5100 5400 50  0000 L CNN
F 1 "2k2" H 5100 5300 50  0000 L CNN
F 2 "Resistor_SMD:R_0402_1005Metric" H 5050 5350 50  0001 C CNN
F 3 "~" H 5050 5350 50  0001 C CNN
F 4 "C25879" H 5050 5350 50  0001 C CNN "LCSC Part #"
	1    5050 5350
	1    0    0    -1  
$EndComp
Text GLabel 4950 5550 0    50   Input ~ 0
I2C1_SCL
Wire Wire Line
	4950 5550 5050 5550
Wire Wire Line
	5050 5550 5050 5450
$Comp
L Device:R_Small R?
U 1 1
P 5350 5350
AR Path="/5FA0F979" Ref="R?"  Part="1" 
AR Path="/5F83BC83/5FA0F979" Ref="R205"  Part="1" 
F 0 "R205" H 5400 5400 50  0000 L CNN
F 1 "2k2" H 5400 5300 50  0000 L CNN
F 2 "Resistor_SMD:R_0402_1005Metric" H 5350 5350 50  0001 C CNN
F 3 "~" H 5350 5350 50  0001 C CNN
F 4 "C25879" H 5350 5350 50  0001 C CNN "LCSC Part #"
	1    5350 5350
	1    0    0    -1  
$EndComp
Text GLabel 4950 5700 0    50   Input ~ 0
I2C1_SDA
Wire Wire Line
	4950 5700 5350 5700
Wire Wire Line
	5350 5700 5350 5450
$Comp
L power:+3.3V #PWR?
U 1 1
P 5050 5250
AR Path="/5FA16103" Ref="#PWR?"  Part="1" 
AR Path="/5F83BC83/5FA16103" Ref="#PWR025"  Part="1" 
F 0 "#PWR025" H 5050 5100 50  0001 C CNN
F 1 "+3.3V" H 5050 5400 50  0000 C CNN
F 2 "" H 5050 5250 50  0001 C CNN
F 3 "" H 5050 5250 50  0001 C CNN
	1    5050 5250
	1    0    0    -1  
$EndComp
$Comp
L power:+3.3V #PWR?
U 1 1
P 5350 5250
AR Path="/5FA170D5" Ref="#PWR?"  Part="1" 
AR Path="/5F83BC83/5FA170D5" Ref="#PWR026"  Part="1" 
F 0 "#PWR026" H 5350 5100 50  0001 C CNN
F 1 "+3.3V" H 5350 5400 50  0000 C CNN
F 2 "" H 5350 5250 50  0001 C CNN
F 3 "" H 5350 5250 50  0001 C CNN
	1    5350 5250
	1    0    0    -1  
$EndComp
Wire Notes Line
	5625 5800 5625 5000
Wire Notes Line
	4500 5000 4500 5800
Wire Wire Line
	4575 1975 4575 2000
Wire Wire Line
	4575 2000 5000 2000
Connection ~ 4575 2000
Wire Wire Line
	4575 2000 4575 2025
Wire Wire Line
	4575 1750 5000 1750
Connection ~ 4575 1750
Wire Notes Line
	1000 2250 5325 2250
Wire Notes Line
	1000 1500 5325 1500
Wire Notes Line
	4500 4400 5850 4400
Wire Notes Line
	4500 3000 5850 3000
Wire Notes Line
	4500 5800 5625 5800
Wire Notes Line
	4500 5000 5625 5000
$Comp
L Device:C_Small C?
U 1 1
P 8525 5750
AR Path="/5FAD76A7" Ref="C?"  Part="1" 
AR Path="/5F83BC83/5FAD76A7" Ref="C212"  Part="1" 
F 0 "C212" H 8625 5800 50  0000 L CNN
F 1 "100n" H 8625 5700 50  0000 L CNN
F 2 "Capacitor_SMD:C_0402_1005Metric" H 8525 5750 50  0001 C CNN
F 3 "~" H 8525 5750 50  0001 C CNN
F 4 "C1525" H 8525 5750 50  0001 C CNN "LCSC Part #"
	1    8525 5750
	1    0    0    -1  
$EndComp
$Comp
L power:+3.3V #PWR?
U 1 1
P 8525 5650
AR Path="/5FAD76AD" Ref="#PWR?"  Part="1" 
AR Path="/5F83BC83/5FAD76AD" Ref="#PWR072"  Part="1" 
F 0 "#PWR072" H 8525 5500 50  0001 C CNN
F 1 "+3.3V" H 8525 5800 50  0000 C CNN
F 2 "" H 8525 5650 50  0001 C CNN
F 3 "" H 8525 5650 50  0001 C CNN
	1    8525 5650
	1    0    0    -1  
$EndComp
$Comp
L power:GND #PWR?
U 1 1
P 8525 5850
AR Path="/5FAD76B3" Ref="#PWR?"  Part="1" 
AR Path="/5F83BC83/5FAD76B3" Ref="#PWR073"  Part="1" 
F 0 "#PWR073" H 8525 5600 50  0001 C CNN
F 1 "GND" H 8525 5700 50  0000 C CNN
F 2 "" H 8525 5850 50  0001 C CNN
F 3 "" H 8525 5850 50  0001 C CNN
	1    8525 5850
	1    0    0    -1  
$EndComp
Wire Notes Line
	7000 6250 8875 6250
Wire Notes Line
	8875 5250 8875 6250
Wire Notes Line
	7000 5250 8875 5250
$Comp
L power:GND #PWR?
U 1 1
P 7575 2700
AR Path="/5FAF3D58" Ref="#PWR?"  Part="1" 
AR Path="/5F83BC83/5FAF3D58" Ref="#PWR074"  Part="1" 
F 0 "#PWR074" H 7575 2450 50  0001 C CNN
F 1 "GND" H 7575 2550 50  0000 C CNN
F 2 "" H 7575 2700 50  0001 C CNN
F 3 "" H 7575 2700 50  0001 C CNN
	1    7575 2700
	1    0    0    -1  
$EndComp
Text Notes 900  1025 0    295  ~ 59
Microcontroller
Text Notes 975  2975 0    98   ~ 20
STM32 MCU
Text Notes 975  1450 0    98   ~ 20
Decoupling
Text Notes 4475 2975 0    98   ~ 20
HSE
Text Notes 6225 1475 0    98   ~ 20
FLASH Memory
Text Notes 6975 3475 0    98   ~ 20
BOOT0 Switch
Text Notes 6975 5225 0    98   ~ 20
RGB LED
Text Notes 4475 4950 0    98   ~ 20
I2C Pull-Ups
$EndSCHEMATC
